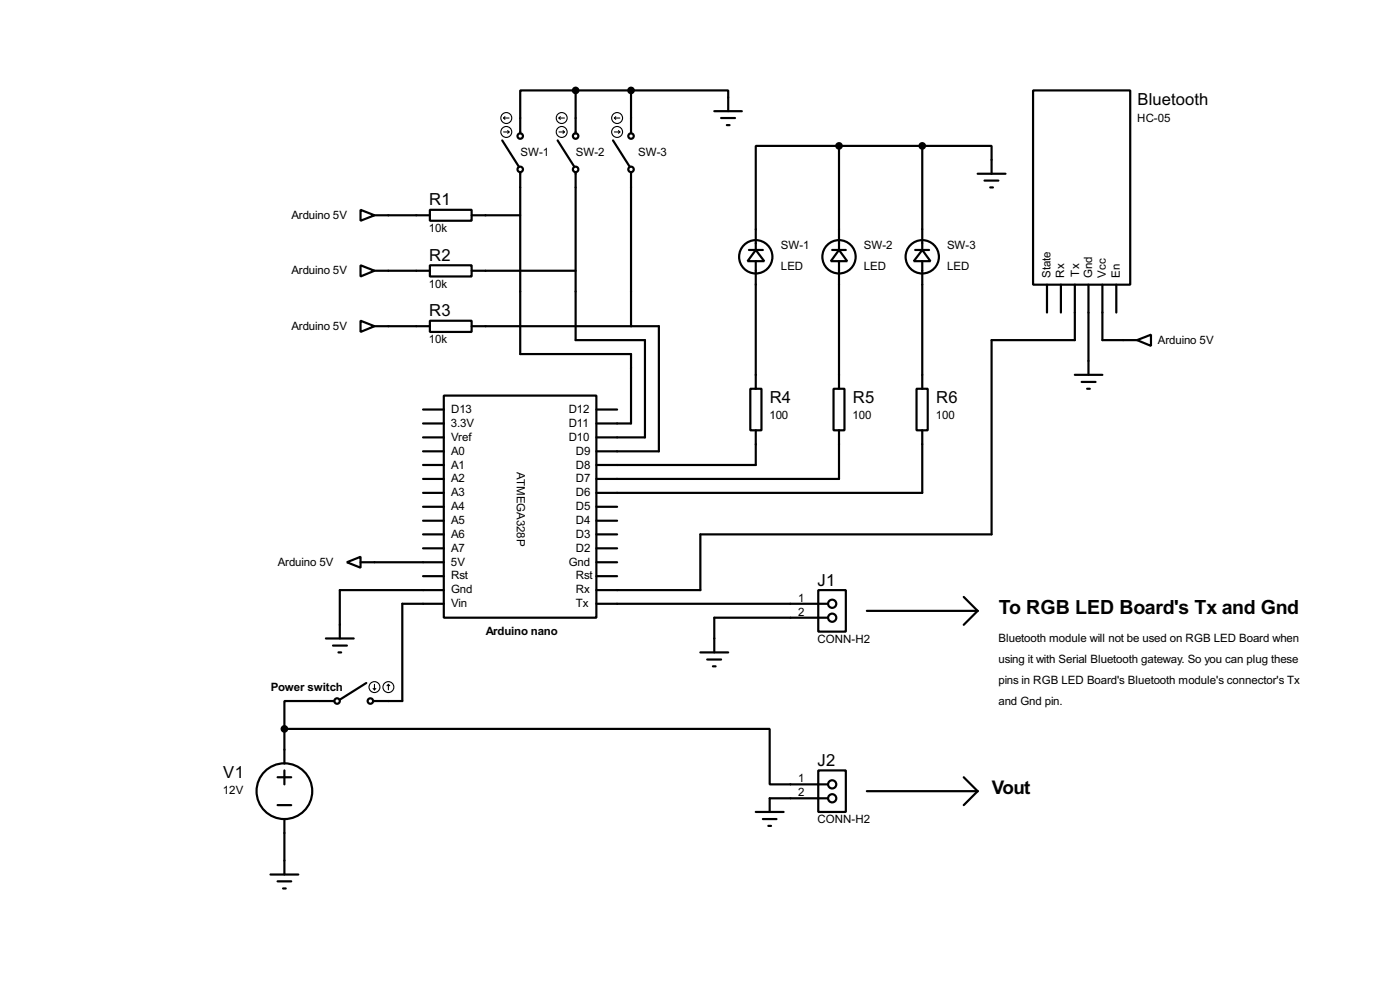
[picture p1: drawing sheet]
<svg xmlns="http://www.w3.org/2000/svg" width="256mm" height="180mm" viewBox="0 0 256 180" stroke-linecap="round" stroke-linejoin="round" font-family="sans-serif">
<g fill="none" stroke="#000" stroke-width=".4">
<path d="M105.5 16.6h-10.2v7.8M105.5 16.6v7.8M105.5 16.6h10.1M115.6 16.6h17.8v3.8M115.6 16.6v7.8M189.3 16.6h17.8v35.5h-17.8zM66.1 38.4l2.5 1-2.5 1zM68.6 39.4h10.2M78.8 38.4h7.6v2h-7.6zM86.4 39.4h8.9M92 25.7l3.1 4.8M95.3 31.6v33.2h20.3v12.7h-6.3"/>
<path d="M102.2 25.7l3 4.8M105.5 31.6v30.7h12.7v17.8h-8.9M112.3 25.7l3.1 4.8M115.6 31.6v28.1M130.9 20.4h5M132.1 21.6h2.6M133.2 22.9h.5M153.7 26.7h-15.2v19.1M153.7 26.7v19.1M153.7 26.7h15.3M169 26.7h12.7v5.1M169 26.7v19.1"/>
<path d="M179.1 31.8h5.1M180.4 33.1h2.5M181.4 34.3h.5M66.1 48.6l2.5 1-2.5 1zM66.1 58.7l2.5 1-2.5 1.1zM68.6 49.6h10.2M68.6 59.7h10.2M78.8 48.6h7.6v2h-7.6zM78.8 58.7h7.6v2.1h-7.6zM86.4 49.6h19.1M86.4 59.7h34.3v22.9h-11.4M137.2 45.8h2.6"/>
<path d="M138.5 45.8l1.5 2h-3zM138.5 47.8v23.4M152.5 45.8h2.5M153.7 45.8l1.5 2h-3zM153.7 47.8v23.4M167.7 45.8h2.5M169 45.8l1.5 2h-3.1zM169 47.8v23.4M191.8 52.1v5.1M194.4 52.1v5.1M196.9 52.1v10.2h-15.2v35.5h-53.4v10.2h-19M199.4 52.1v16.5"/>
<path d="M202 52.1v10.2h6.3M204.5 52.1v5.1M77.5 77.5h3.8M77.5 75h3.8M81.3 72.4h28v40.7h-28zM109.3 75h3.8M137.5 71.2h2v7.6h-2zM138.5 78.8v6.3h-29.2M152.7 71.2h2v7.6h-2zM153.7 78.8v8.9h-44.4M167.9 71.2h2.1v7.6h-2.1zM169 78.8v11.4h-59.7"/>
<path d="M196.9 68.6h5.1M198.2 69.9h2.5M199.2 71.2h.5M208.3 62.3l2.6-1v2zM77.5 97.8h3.8M77.5 95.3h3.8M77.5 92.8h3.8M77.5 90.2h3.8M77.5 87.7h3.8M77.5 85.1h3.8M77.5 82.6h3.8M77.5 80.1h3.8"/>
<path d="M109.3 97.8h3.8M109.3 95.3h3.8M109.3 92.8h3.8M59.7 116.9h5.1M61 118.2h2.6M62 119.4h.5M63.6 102.9l2.5-1v2zM66.1 102.9h15.2M77.5 105.5h3.8M77.5 100.4h3.8M81.3 110.5h-7.6v17.8h-5.3M81.3 108h-19v8.9"/>
<path d="M109.3 102.9h3.8M109.3 110.5h42.4M109.3 105.5h3.8M109.3 100.4h3.8M128.3 119.4h5.1M149.9 108h5.1v7.6h-5.1zM151.7 113.1h-20.8v6.3M158.8 111.8h20.3M176.6 109.3l2.5 2.5M179.1 111.8l-2.5 2.6M52.1 133.4h88.9v10.2h10.7M52.1 133.4v6.4"/>
<path d="M61.3 128.3h-9.2v5.1M67.1 125l-4.8 3.1M129.6 120.7h2.5M130.6 122h.5M50.9 142.3h2.5M50.9 147.4h2.5M52.1 141v2.6M52.1 149.9v10.2M138.5 148.6h5.1M139.8 149.9h2.5M140.8 151.2h.5M149.9 141h5.1v7.6h-5.1z"/>
<path d="M151.7 146.1h-10.7v2.5M158.8 144.8h20.3M176.6 142.3l2.5 2.5M179.1 144.8l-2.5 2.6M49.6 160.1h5.1M50.9 161.3h2.5M51.9 162.6h.5"/>
<circle cx="95.3" cy="24.9" r=".5"/>
<circle cx="95.3" cy="31" r=".5"/>
<circle cx="105.4" cy="24.9" r=".5"/>
<circle cx="105.4" cy="31" r=".5"/>
<circle cx="115.6" cy="24.9" r=".5"/>
<circle cx="115.6" cy="31" r=".5"/>
<circle cx="138.4" cy="47" r="3.1"/>
<circle cx="153.7" cy="47" r="3.1"/>
<circle cx="168.9" cy="47" r="3.1"/>
<circle cx="152.4" cy="110.5" r=".75"/>
<circle cx="152.4" cy="113.1" r=".75"/>
<circle cx="61.7" cy="128.3" r=".5"/>
<circle cx="67.8" cy="128.3" r=".5"/>
<circle cx="52.1" cy="144.8" r="5.1"/>
<circle cx="152.4" cy="146.1" r=".75"/>
<circle cx="152.4" cy="143.6" r=".75"/>
</g>
<g fill="none" stroke="#000" stroke-width=".2">
<path d="M92.3 24.2h1M92.3 21.6l.2 .3M92.3 21.6h1M92.5 21.4l-.2 .2M93 23.9l.3 .3M93.3 24.2l-.3 .2M102.4 24.2h1M102.4 21.6h1M102.4 21.6l.3 .3M102.7 21.4l-.3 .2M103.2 23.9l.2 .3M103.4 24.2l-.2 .2"/>
<path d="M112.6 24.2h1M112.6 21.6h1M112.6 21.6l.2 .3M112.8 21.4l-.2 .2M113.3 23.9l.3 .3M113.6 24.2l-.3 .2M68.4 126l.2 .3M68.6 125.3v1M68.9 126l-.3 .3M71.2 125.3l-.3 .2M71.2 125.3l.2 .2M71.2 125.3v1"/>
<circle cx="92.7" cy="21.6" r="1"/>
<circle cx="92.7" cy="24.2" r="1"/>
<circle cx="102.9" cy="21.6" r="1"/>
<circle cx="102.9" cy="24.2" r="1"/>
<circle cx="113" cy="24.2" r="1"/>
<circle cx="113" cy="21.6" r="1"/>
<circle cx="68.6" cy="125.8" r="1"/>
<circle cx="71.1" cy="125.8" r="1"/>
</g>
<g fill="#000" stroke="#000" stroke-width=".4">
<circle cx="105.4" cy="16.6" r=".5"/>
<circle cx="115.6" cy="16.6" r=".5"/>
<circle cx="153.7" cy="26.7" r=".5"/>
<circle cx="168.9" cy="26.7" r=".5"/>
<circle cx="52.1" cy="133.4" r=".5"/>
</g>
<text font-size="4" x="183" y="112.5">To RGB LED Board's Tx and Gnd</text>
<text font-size="3.9" x="181.7" y="145.3">Vout</text>
<g font-size="3.4">
<text x="208.4" y="19.3">Bluetooth</text>
<text x="78.6" y="37.6">R1</text>
<text x="78.6" y="47.8">R2</text>
<text x="78.6" y="57.9">R3</text>
<text x="141" y="73.7">R4</text>
<text x="156.3" y="73.7">R5</text>
<text x="171.5" y="73.7">R6</text>
<text x="149.8" y="107.2">J1</text>
<text x="40.9" y="142.3">V1</text>
<text x="149.8" y="140.2">J2</text>
</g>
<g font-size="2.4">
<text x="208.3" y="22.2">HC-05</text>
<text x="95.3" y="28.6">SW-1</text>
<text x="105.5" y="28.6">SW-2</text>
<text x="116.9" y="28.6">SW-3</text>
<text x="53.4" y="40">Arduino 5V</text>
<text x="78.6" y="42.5">10k</text>
<text x="143" y="45.7">SW-1</text>
<text x="158.2" y="45.7">SW-2</text>
<text x="173.5" y="45.7">SW-3</text>
<text x="53.4" y="50.2">Arduino 5V</text>
<text x="78.6" y="52.7">10k</text>
<text x="143" y="49.5">LED</text>
<text x="158.2" y="49.5">LED</text>
<text x="173.5" y="49.5">LED</text>
<text x="192.5" y="50.8" transform="rotate(-90 192.5 50.8)">State</text>
<text x="195" y="50.8" transform="rotate(-90 195 50.8)">Rx</text>
<text x="197.7" y="50.6" transform="rotate(-90 197.7 50.6)">Tx</text>
<text x="200.1" y="50.8" transform="rotate(-90 200.1 50.8)">Gnd</text>
<text x="202.6" y="50.8" transform="rotate(-90 202.6 50.8)">Vcc</text>
<text x="205.2" y="50.8" transform="rotate(-90 205.2 50.8)">En</text>
<text x="53.4" y="60.3">Arduino 5V</text>
<text x="78.6" y="62.8">10k</text>
<text x="212.1" y="62.9">Arduino 5V</text>
<text x="82.6" y="75.6">D13</text>
<text x="104.2" y="75.6">D12</text>
<text x="141" y="76.7">100</text>
<text x="156.2" y="76.7">100</text>
<text x="171.5" y="76.7">100</text>
<text x="82.6" y="78.2">3.3V</text>
<text x="82.6" y="83.2">A0</text>
<text x="82.6" y="80.7">Vref</text>
<text x="104.2" y="80.7">D10</text>
<text x="104.2" y="78.2">D11</text>
<text x="105.5" y="83.2">D9</text>
<text x="82.6" y="88.3">A2</text>
<text x="82.6" y="85.7">A1</text>
<text x="94.7" y="86.4" transform="rotate(90 94.7 86.4)">ATMEGA328P</text>
<text x="105.5" y="88.3">D7</text>
<text x="105.5" y="85.7">D8</text>
<text x="82.6" y="95.9">A5</text>
<text x="82.6" y="93.4">A4</text>
<text x="82.6" y="90.8">A3</text>
<text x="105.5" y="95.9">D4</text>
<text x="105.5" y="93.4">D5</text>
<text x="105.5" y="90.8">D6</text>
<text x="82.6" y="101">A7</text>
<text x="82.6" y="98.5">A6</text>
<text x="105.5" y="101">D2</text>
<text x="105.5" y="98.5">D3</text>
<text x="50.9" y="103.6">Arduino 5V</text>
<text x="82.6" y="103.6">5V</text>
<text x="82.6" y="106.1">Rst</text>
<text x="104.2" y="103.6">Gnd</text>
<text x="105.5" y="106.1">Rst</text>
<text x="82.6" y="111.2">Vin</text>
<text x="82.6" y="108.6">Gnd</text>
<text x="105.5" y="111.2">Tx</text>
<text x="105.5" y="108.6">Rx</text>
<text x="146.2" y="110.1">1</text>
<text x="146.2" y="112.7">2</text>
<text x="89" y="116.3">Arduino nano</text>
<text x="149.7" y="117.7">CONN-H2</text>
<text x="182.9" y="117.5">Bluetooth module will not be used on RGB LED Board when</text>
<text x="182.9" y="121.3">using it with Serial Bluetooth gateway. So you can plug these</text>
<text x="182.9" y="125.1">pins in RGB LED Board's Bluetooth module's connector's Tx</text>
<text x="49.6" y="126.4">Power switch</text>
<text x="182.9" y="129">and Gnd pin.</text>
<text x="146.2" y="143.2">1</text>
<text x="40.9" y="145.3">12V</text>
<text x="146.2" y="145.7">2</text>
<text x="149.7" y="150.7">CONN-H2</text>
</g>
</svg>
